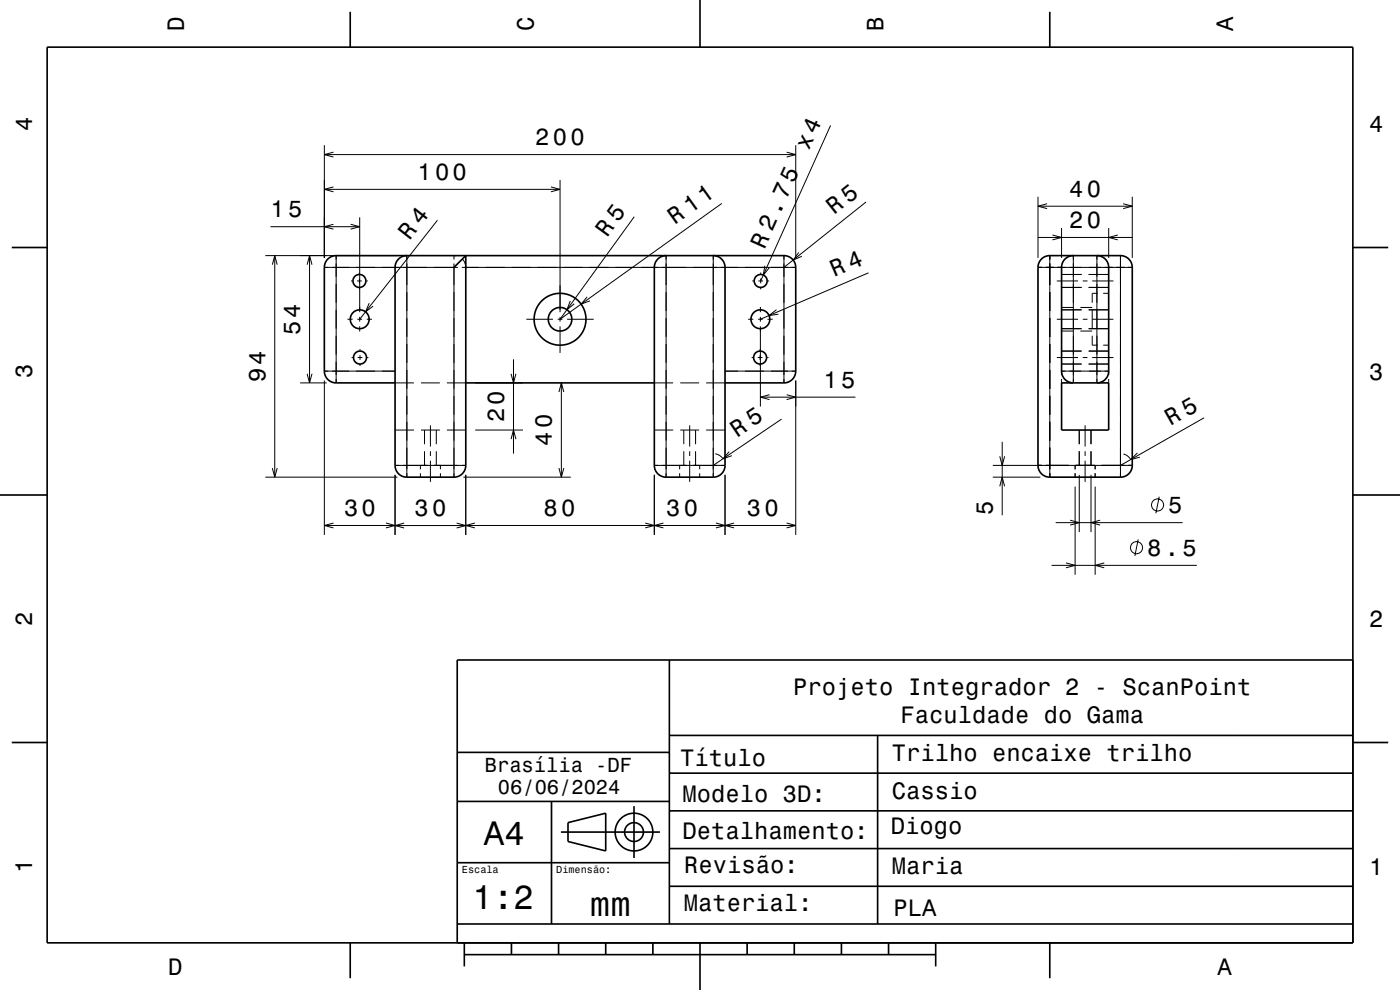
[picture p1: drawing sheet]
<svg xmlns="http://www.w3.org/2000/svg" width="297mm" height="210mm" viewBox="0 0 297 210" stroke-linecap="round" stroke-linejoin="round" font-family="sans-serif">
<g fill="none" stroke="#000" stroke-width=".21">
<path d="M68.8 30.8v23.9M68.8 32.8h100M70.7 32.3l-1.9 .5 1.9 .5M70.7 39.6l-1.9 .6 1.9 .5M116.9 39.6l1.9 .6-1.9 .5M118.8 38.2v28M166.9 32.3l1.9 .5-1.9 .5M168.8 30.8v23.9M176.2 26.6l-14.8 33M56.3 54.2h28M57.4 48.1h18.9M57.8 56.2l.5-2 .5 2"/>
<path d="M58.3 54.2v47M65.2 56.2l.5-2 .5 2M65.7 54.2v27M68.8 56.7h28.3M68.8 40.2h50M70.7 47.6l-1.9 .5 1.9 .5M71.3 54.2v27M74.4 47.6l1.9 .5-1.9 .5M74.5 59.6h.2M75.7 59.6h1M76.2 57.8v.3M76.2 59.1v1"/>
<path d="M76.3 46.1v20.1M77.7 59.6h.3M86.3 54.2v47M92.8 46.7l-16.5 21M96.3 55.9v45.3M96.7 54.3l-.4-.1v.9M98 56.7h70.8M98.1 54.9a2.51 2.51 0 0 1 .7 1.8M141.3 54.2v47M151.3 54.2v47M153.1 43.2l-34.3 24.5 15.7-21.7M159.6 59.6h.3"/>
<path d="M160.9 59.6h1M161.4 57.8v.3M161.4 59.1v1M162.3 56.4l-.4 1.9 1.3-1.5M162.9 59.6h.3M166.3 54.2v27M169.5 53.6l-1.2 1.6 1.8-.8M183.7 42.8l-17.4 13.9M184.2 57.9l-22.9 9.8M220.2 41.7v13M220.2 56.7h20M220.2 43.7h20"/>
<path d="M220.2 50.4h20M222.1 43.2l-1.9 .5 1.9 .6M222.7 54.2v47M223.3 49.9l1.9 .5-1.9 .5M224.2 59.6h4.5M225.2 48.4v6.3M225.2 58.2h4.3M227.7 54.2h.1M227.7 54.2v27M229.7 59.6h1M231 58.2h4.2M231.7 59.6h4.5"/>
<path d="M232.7 54.2h.1M232.7 54.2v27M235.2 48.4v6.3M237.1 49.9l-1.9 .5 1.9 .5M237.7 54.2v47M238.3 43.2l1.9 .5-1.9 .6M240.2 41.7v13M65.2 79.3l.5 1.9 .5-1.9M68.8 78.7h15M73.7 67.7h1.1M74.6 75.8h.3M75.8 67.7h1"/>
<path d="M75.9 75.8h1M76.2 61.1v.3M76.3 67.2v1M76.3 69.2v1.1M76.4 74.1v.2M76.4 75.3v1M76.4 77.3v.3M77.8 67.7h1.1M77.9 75.8h.3M78.3 64.3l-.8 1.8 1.6-1.2M108.4 79.3l.5 1.9 .5-1.9M108.9 76.2v20"/>
<path d="M111.7 67.7h5.6M118.3 67.7h1M118.8 67.2v1M118.8 69.2v5.7M120.3 67.7h5.7M121 63.8l-.7 1.9 1.5-1.3M124.6 63l-1.3 1.5 1.9-.7M153.8 78.7h15M158.7 67.7h1.1M159.5 75.8h.2M160.7 75.8h1M160.8 67.7h1"/>
<path d="M161.2 74.1v.2M161.2 75.3v1M161.2 77.3v.3M161.3 65.1v1.1M161.3 67.2v1M161.3 69.2v17M161.4 61.1v.3M162.7 75.8h.3M162.8 67.7h1.1M164.7 65.7l-1.6 1.2 2-.3M224.2 67.7h4.5M224.2 75.8h4.5"/>
<path d="M225.2 79.6v-.9h10v.9M225.2 74.5h4.3M225.2 77.2h4.3M225.2 61h4.3M225.2 70.2h2.5M225.2 65.2h2.5M225.2 69.7h4.3M225.2 65.7h4.3M229.2 70.2h2.5M229.2 65.2h2.5M229.7 67.7h1M229.7 75.8h1"/>
<path d="M231 74.5h4.2M231 77.2h4.2M231 61h4.2M231 69.7h4.2M231 65.7h4.2M231.7 65.7v4M231.7 71.2v2h1.2M231.7 67.7h4.5M231.7 75.8h4.5M232.9 62.2h-1.2v2M234 62.2h1.2M234 73.2h1.2"/>
<path d="M57.8 99.3l.5 1.9 .5-1.9M63.7 81.2h5.6M68.8 80.7v32.8M83.8 81.2h4M83.8 91.2h4M83.8 98.7h15M89.2 98.7v.9M89.3 81.2h4M89.3 91.2h4M90.1 91.2v3M90.1 95.7v3M91.3 90.2v4.5"/>
<path d="M91.3 95.7v1M91.3 97.7v4.5M92.6 91.2v3M92.6 95.7v3M93.4 98.7v.9M94.8 81.2h4M94.8 91.2h4M100.8 81.2h10.1M100.8 91.2h10.1M108.4 93.2l.5-2 .5 2M118.6 99.3l.5 1.9 .5-1.9M118.6 83.2l.5-2 .5 2"/>
<path d="M119.1 81.2v20M138.8 81.2h4M138.8 91.2h4M138.8 98.7h15M144.2 98.7v.9M144.3 81.2h4M144.3 91.2h4M145.1 91.2v3M145.1 95.7v3M146.3 90.2v4.5M146.3 95.7v1M146.3 97.7v4.5"/>
<path d="M147.6 91.2v3M147.6 95.7v3M148.4 98.7v.9M149.8 81.2h4M149.8 91.2h4M151.7 96.3a2.49 2.49 0 0 1 1.7 1M154.7 95.8l-1.3 1.5 1.9-.6M161.3 84.2h20.2M163.2 83.7l-1.9 .5 1.9 .6M165.8 88.9l-14.5 9.8M166.9 83.7l1.9 .5-1.9 .6M168.8 80.7v32.8"/>
<path d="M210.6 98.7h29.6M212.1 96.8l.5 1.9 .5-1.9M212.6 93.7v15.6M225.2 80.4v.8M228.1 98.7v.9M229 91.2v3M229 95.7v3M230.2 90.2v4.5M230.2 95.7v1M230.2 97.7v4.5M231.5 91.2v3M231.5 95.7v3"/>
<path d="M232.3 98.7v.9M235.2 80.4v.8M238.3 96.3a2.49 2.49 0 0 1 1.6 1.2M241.3 96.1l-1.4 1.4 1.9-.5M255.4 88.6l-17.7 10.1M56.3 101.2h28M68.8 111.5h100M70.7 110.9l-1.9 .6 1.9 .5M81.9 110.9l1.9 .6-1.9 .5M83.8 100.7v12.8M85.7 111l-1.9 .5 1.9 .5M89.2 100.4v.8"/>
<path d="M93.4 100.4v.8M96.9 111l1.9 .5-1.9 .5M98.3 101.2h22.8M98.8 100.7v12.8M100.7 110.9l-1.9 .6 1.9 .5M136.9 110.9l1.9 .6-1.9 .5M138.8 100.7v12.8M140.7 110.9l-1.9 .6 1.9 .5M144.2 100.4v.8M148.4 100.4v.8M151.9 110.9l1.9 .6-1.9 .5M153.8 100.7v12.8"/>
<path d="M155.7 110.9l-1.9 .6 1.9 .5M166.9 110.9l1.9 .6-1.9 .5M210.6 101.2h10.1M212.1 103.2l.5-2 .5 2M223.1 119.9h30.8M224 110.9h26.9M226.1 119.4l2 .5-2 .5M227 110.3l2 .6-2 .5M228.1 100.4v.8M228.1 103.2v18.7M229 100.7v12.2M231.5 100.7v12.2"/>
<path d="M232.3 100.4v.8M232.3 103.2v18.7M233.4 110.3l-1.9 .6 1.9 .5M234.3 119.4l-2 .5 2 .5M241.5 114.4l-.7 3.5M245.9 105.4l-.7 3.5"/>
<circle cx="241.1" cy="116.2" r="1.28"/>
<circle cx="245.6" cy="107.1" r="1.28"/>
</g>
<g fill="none" stroke="#000" stroke-width=".35">
<path d="M10 10h277v190h-277zM74.3 2.5v7.5M148.5 0v10M222.7 2.5v7.5M2.5 52.5h7.5M86.3 54.2a2.5 2.5 0 0 0-2.5 2.5v42a2.5 2.5 0 0 0 2.5 2.5h10a2.5 2.5 0 0 0 2.5-2.5v-44.5l-2.5 2.5M141.3 54.2a2.49 2.49 0 0 0-2.5 2.5v42a2.49 2.49 0 0 0 2.5 2.5h10a2.5 2.5 0 0 0 2.5-2.5v-42a2.5 2.5 0 0 0-2.5-2.5M220.9 55a2.47 2.47 0 0 1 1.8-.8h15a2.5 2.5 0 0 1 2.5 2.5v42a2.5 2.5 0 0 1-2.5 2.5h-15a2.5 2.5 0 0 1-2.5-2.5v-42a2.52 2.52 0 0 1 .7-1.7zM227.7 54.2a2.49 2.49 0 0 0-2.5 2.5v22a2.49 2.49 0 0 0 2.5 2.5M232.7 54.2a2.49 2.49 0 0 1 2.5 2.5v22a2.49 2.49 0 0 1-2.5 2.5M287 52.5h7.5M83.8 81.2h-12.5a2.5 2.5 0 0 1-2.5-2.5v-22a2.5 2.5 0 0 1 2.5-2.5h95a2.5 2.5 0 0 1 2.5 2.5v22a2.5 2.5 0 0 1-2.5 2.5h-12.5"/>
<path d="M98.8 81.2h40M225.2 81.2h10v10h-10zM0 105h10M287 105h10M142 140v56M287 140h-190v60M2.5 157.5h7.5M97.1 159.6h45M142 156h145M186.2 156v40M287 157.5h7.5M97 170h45"/>
<path d="M117 170v26M119 176.5h21M120.5 174.5l8-2v8l-8-2zM134.5 171v11M142 172h145M142 164h145M97 196h190M97 183h45M142 188h145M142 180h145M74.3 200v7.5M98.5 202.5h100"/>
<path d="M98.5 200v5M108.5 200v2.5M118.5 200v2.5M128.5 200v2.5M138.5 200v2.5M148.5 200v10M158.5 200v2.5M168.5 200v2.5M178.5 200v2.5M188.5 200v2.5M198.5 200v5M222.7 200v7.5"/>
<circle cx="76.2" cy="59.6" r="1.37"/>
<circle cx="161.4" cy="59.6" r="1.37"/>
<circle cx="76.3" cy="67.7" r="2"/>
<circle cx="76.4" cy="75.8" r="1.37"/>
<circle cx="118.8" cy="67.7" r="5.5"/>
<circle cx="118.8" cy="67.7" r="2.5"/>
<circle cx="161.2" cy="75.8" r="1.37"/>
<circle cx="161.3" cy="67.7" r="2"/>
<circle cx="134.5" cy="176.5" r="2"/>
<circle cx="134.5" cy="176.5" r="4"/>
</g>
<g font-size="7.2">
<text x="102.7" y="179.3">A4</text>
<text x="100.3" y="192.9">1:2</text>
<text x="125.2" y="194.3">mm</text>
</g>
<g font-size="5.1">
<text x="86.9" y="51" transform="rotate(-52 86.9 51)">R 4</text>
<text x="128.8" y="50.5" transform="rotate(-54 128.8 50.5)">R 5</text>
<text x="156.4" y="92.9" transform="rotate(-34 156.4 92.9)">R 5</text>
</g>
<g font-size="5">
<text x="39" y="6.5" transform="rotate(-90 39 6.5)">D</text>
<text x="113.2" y="6.5" transform="rotate(-90 113.2 6.5)">C</text>
<text x="187.4" y="6.5" transform="rotate(-90 187.4 6.5)">B</text>
<text x="261.6" y="6.5" transform="rotate(-90 261.6 6.5)">A</text>
<text x="6.8" y="27.8" transform="rotate(-90 6.8 27.8)">4</text>
<text x="290.5" y="28.1">4</text>
<text x="113.6" y="30.8">200</text>
<text x="171.6" y="32" transform="rotate(-66 171.6 32)">x4</text>
<text x="88.6" y="38.2">100</text>
<text x="226.8" y="41.7">40</text>
<text x="57.4" y="46.1">15</text>
<text x="143.2" y="47.8" transform="rotate(-36 143.2 47.8)">R 11</text>
<text x="176.9" y="45.7" transform="rotate(-38 176.9 45.7)">R 5</text>
<text x="162.2" y="53" transform="rotate(-66 162.2 53)">R 2.75</text>
<text x="226.8" y="48.4">20</text>
<text x="176.9" y="58.8" transform="rotate(-23 176.9 58.8)">R 4</text>
<text x="63.7" y="71.1" transform="rotate(-90 63.7 71.1)">54</text>
<text x="6.8" y="80.3" transform="rotate(-90 6.8 80.3)">3</text>
<text x="56.3" y="81.1" transform="rotate(-90 56.3 81.1)">94</text>
<text x="174.7" y="82.2">15</text>
<text x="290.5" y="80.6">3</text>
<text x="106.9" y="89.6" transform="rotate(-90 106.9 89.6)">20</text>
<text x="117.1" y="94.6" transform="rotate(-90 117.1 94.6)">40</text>
<text x="248.3" y="90.4" transform="rotate(-29 248.3 90.4)">R 5</text>
<text x="73" y="109.5">30</text>
<text x="87.9" y="109.5">30</text>
<text x="115.3" y="109.5">80</text>
<text x="141.3" y="109.5">30</text>
<text x="158.4" y="109.5">30</text>
<text x="210.6" y="109.3" transform="rotate(-90 210.6 109.3)">5</text>
<text x="247.9" y="108.9">5</text>
<text x="243.4" y="117.9">8.5</text>
<text x="6.8" y="132.8" transform="rotate(-90 6.8 132.8)">2</text>
<text x="290.5" y="133.1">2</text>
<text x="168.3" y="147.3">Projeto Integrador 2 - ScanPoint</text>
<text x="191.1" y="153.4">Faculdade do Gama</text>
<text x="189.2" y="161.4">Trilho encaixe trilho</text>
<text x="144.3" y="162.6">Título</text>
<text x="144.8" y="170">Modelo 3D:</text>
<text x="189.2" y="169.4">Cassio</text>
<text x="144.8" y="178">Detalhamento:</text>
<text x="189" y="176.8">Diogo</text>
<text x="6.8" y="185.3" transform="rotate(-90 6.8 185.3)">1</text>
<text x="145.1" y="185.2">Revisão:</text>
<text x="189.2" y="185.4">Maria</text>
<text x="290.5" y="185.6">1</text>
<text x="145.1" y="193.2">Material:</text>
<text x="189.6" y="194.2">PLA</text>
<text x="35.7" y="206.8">D</text>
<text x="258.3" y="206.8">A</text>
</g>
<g font-size="4.3">
<text x="102.9" y="163.8">Brasília -DF</text>
<text x="105.6" y="168.4">06/06/2024</text>
</g>
<g font-size="2.2">
<text x="98" y="185.1">Escala</text>
<text x="118" y="185.1">Dimensão:</text>
</g>
</svg>
